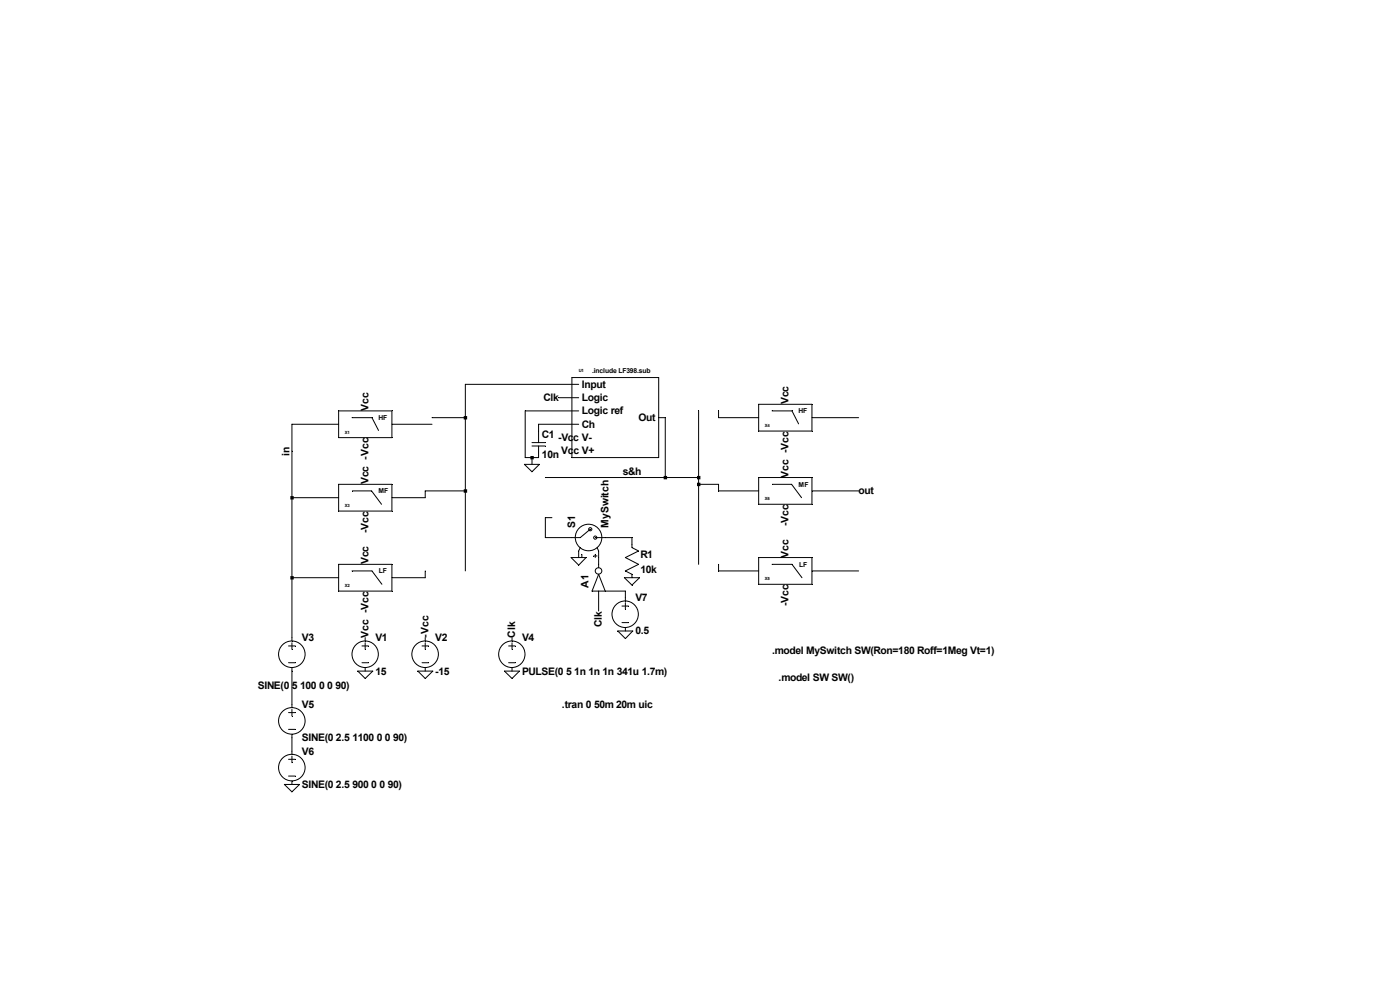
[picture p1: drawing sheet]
<svg xmlns="http://www.w3.org/2000/svg" width="297mm" height="210mm" viewBox="0 0 297 210" stroke-linecap="round" stroke-linejoin="round" font-family="sans-serif">
<g fill="none" stroke="#000" stroke-width=".21">
<path d="M71.8 87.2h11.3v5.6h-11.3zM71.8 90h-9.9v46M74.7 88.6h4.2l1.4 2.7M83.1 90h8.6M91.7 88.6h7M111.3 98.5h3.1l-1.5 1.6zM112.9 93.9h2.8M112.9 94.6h2.8M112.9 97.1v1.4M118.5 84.4h4.3M121.3 80.1h18.4v17h-18.4zM122.8 87.2h-11.4v9.9h2.9v-2.5"/>
<path d="M122.8 90h-8.5v3.9M122.8 81.5h-24.1v39.6M139.7 88.6h1.4v12.7M148.2 87.2v32.5M152.4 87.2v1.4h8.6M161 85.8h11.3v5.6h-11.3zM163.8 87.2h4.2l1.4 2.7M172.3 88.6h9.9M61.9 105.6h9.9M71.8 102.7h11.3v5.7h-11.3zM71.8 119.7h11.3v5.7h-11.3zM74.8 104.1h4l2.1 2.9"/>
<path d="M98.7 104.1h-8.5v1.5h-7.1M115.7 101.3h32.5M117.1 109.8h-1.4v4.2h7.4l2.1-1.7M121.2 118.3h3.1l-1.5 1.6zM123.1 116.2l-.3 .7v1.4M123.4 117.6v.7M125.9 117.9h.8M126.3 114h7.8v2.2l1.4 .7-2.8 1.4 2.8 1.4-2.8 1.4 1.4 .7v.8M126.3 117.6v.7M126.7 116.2l.3 .7v3.5M148.2 102.7h4.2v1.4h8.6M152.4 119.7v1.4h8.6"/>
<path d="M161 101.3h11.3v5.7h-11.3zM161 118.3h11.3v5.7h-11.3zM163.8 119.7h4.2l2.1 2.9M163.9 102.7h4l2.2 2.9M172.3 104.1h9.9M61.2 137h1.5M61.9 136.4v1.4M61.9 122.6h9.9M74.7 121.1h4.2l2.1 2.9M76.8 137h1.4M77.5 135.3v.7M77.5 136.4v1.4"/>
<path d="M89.5 137h1.4M90.2 121.1v1.5h-7.1M90.2 135.3v.7M90.2 136.4v1.4M107.9 137h1.4M108.6 135.3v.7M108.6 136.4v1.4M127 125.4v4.2M128.4 125.4l-1.4-3.6-1.4 3.6h7.1v2.1M131.1 133.9h3.1l-1.5 1.6zM132 128.6h1.3M132 132.1h1.3"/>
<path d="M132.5 122.6h3.2l-1.6 1.5zM132.7 127.8v1.4M132.7 133.1v.8M172.3 121.1h9.9M61.2 140.6h1.5M61.2 151.2h1.5M61.2 154.7h1.5M61.9 141.6v8.5M61.9 150.5v1.4M61.9 155.8v4.2M75.9 142.4h3.2l-1.6 1.5zM76.8 140.6h1.4"/>
<path d="M77.5 141.6v.8M88.6 142.4h3.2l-1.6 1.5zM89.5 140.6h1.4M90.2 141.6v.8M107 142.4h3.2l-1.6 1.5zM107.9 140.6h1.4M108.6 141.6v.8M60.3 166.4h3.2l-1.6 1.6zM61.2 161.1h1.5M61.2 164.6h1.5M61.9 160.4v1.4M61.9 165.7v.7"/>
<circle cx="124.9" cy="114" r="2.82"/>
<circle cx="125.2" cy="112.3" r=".34"/>
<circle cx="126.3" cy="114" r=".34"/>
<circle cx="61.9" cy="138.8" r="2.82"/>
<circle cx="77.5" cy="138.8" r="2.8"/>
<circle cx="90.2" cy="138.8" r="2.82"/>
<circle cx="108.6" cy="138.8" r="2.8"/>
<circle cx="127" cy="121.1" r=".69"/>
<circle cx="132.6" cy="130.3" r="2.8"/>
<circle cx="61.9" cy="152.9" r="2.82"/>
<circle cx="61.9" cy="162.8" r="2.82"/>
</g>
<path d="M61.6 105.2h.7v.8h-.7zM61.6 122.2h.7v.7h-.7zM98.4 88.3h.7v.7h-.7zM98.4 103.8h.7v.7h-.7zM112.5 96.7h.7v.8h-.7zM140.8 101h.7v.7h-.7zM147.9 101h.7v.7h-.7zM147.9 102.4h.7v.7h-.7z" fill-rule="evenodd" fill="#000"/>
<g font-size="2.2">
<text x="123.4" y="82.3">Input</text>
<text x="78.1" y="87.2" transform="rotate(-90 78.1 87.2)">Vcc</text>
<text x="115.3" y="85.1">Clk</text>
<text x="123.4" y="85.1">Logic</text>
<text x="123.4" y="87.9">Logic ref</text>
<text x="135.5" y="89.3">Out</text>
<text x="167.3" y="85.8" transform="rotate(-90 167.3 85.8)">Vcc</text>
<text x="115" y="92.8">C1</text>
<text x="118.4" y="93.6">-Vcc V-</text>
<text x="123.4" y="90.7">Ch</text>
<text x="61.4" y="96.6" transform="rotate(-90 61.4 96.6)">in</text>
<text x="115" y="97.1">10n</text>
<text x="119.1" y="96.4">Vcc V+</text>
<text x="132.1" y="100.8">s&amp;h</text>
<text x="167.3" y="101.3" transform="rotate(-90 167.3 101.3)">Vcc -Vcc</text>
<text x="78.1" y="102.8" transform="rotate(-90 78.1 102.8)">Vcc -Vcc</text>
<text x="182.2" y="104.9">out</text>
<text x="78.1" y="113.1" transform="rotate(-90 78.1 113.1)">-Vcc</text>
<text x="122" y="111.9" transform="rotate(-90 122 111.9)">S1</text>
<text x="129.1" y="111.9" transform="rotate(-90 129.1 111.9)">MySwitch</text>
<text x="167.3" y="111.6" transform="rotate(-90 167.3 111.6)">-Vcc</text>
<text x="78.1" y="119.7" transform="rotate(-90 78.1 119.7)">Vcc</text>
<text x="135.8" y="118.3">R1</text>
<text x="167.3" y="118.3" transform="rotate(-90 167.3 118.3)">Vcc</text>
<text x="124.8" y="124.7" transform="rotate(-90 124.8 124.7)">A1</text>
<text x="135.8" y="121.5">10k</text>
<text x="134.8" y="127.5">V7</text>
<text x="167.3" y="128.6" transform="rotate(-90 167.3 128.6)">-Vcc</text>
<text x="64.1" y="136">V3</text>
<text x="78.1" y="135.3" transform="rotate(-90 78.1 135.3)">Vcc -Vcc</text>
<text x="79.6" y="136">V1</text>
<text x="90.9" y="135.3" transform="rotate(-90 90.9 135.3)">-Vcc</text>
<text x="92.3" y="136">V2</text>
<text x="109.3" y="135.3" transform="rotate(-90 109.3 135.3)">Clk</text>
<text x="110.7" y="136">V4</text>
<text x="127.7" y="133.1" transform="rotate(-90 127.7 133.1)">Clk</text>
<text x="134.8" y="134.6">0.5</text>
<text x="79.6" y="143.1">15</text>
<text x="92.3" y="143.1">-15</text>
<text x="110.7" y="143.1">PULSE(0 5 1n 1n 1n 341u 1.7m)</text>
<text x="163.8" y="138.8">.model MySwitch SW(Ron=180 Roff=1Meg Vt=1)</text>
<text x="54.7" y="146.2">SINE(0 5 100 0 0 90)</text>
<text x="165.2" y="144.5">.model SW SW()</text>
<text x="64.1" y="150.2">V5</text>
<text x="119.2" y="150.2">.tran 0 50m 20m uic</text>
<text x="64.1" y="157.2">SINE(0 2.5 1100 0 0 90)</text>
<text x="64.1" y="160.1">V6</text>
<text x="64.1" y="167.1">SINE(0 2.5 900 0 0 90)</text>
</g>
<g font-size="1.4">
<text x="125.6" y="79.2">.include LF398.sub</text>
<text x="80.3" y="89.1">HF</text>
<text x="169.4" y="87.7">HF</text>
<text x="80.3" y="104.6">MF</text>
<text x="169.4" y="103.3">MF</text>
<text x="80.4" y="121.6">LF</text>
<text x="169.5" y="120.2">LF</text>
</g>
<g font-size=".9">
<text x="122.8" y="79">U1</text>
<text x="73.2" y="92">X1</text>
<text x="162.3" y="90.6">X4</text>
<text x="73.2" y="107.5">X3</text>
<text x="162.3" y="106.1">X6</text>
<text x="73.2" y="124.5">X2</text>
<text x="162.3" y="123.1">X5</text>
</g>
</svg>
